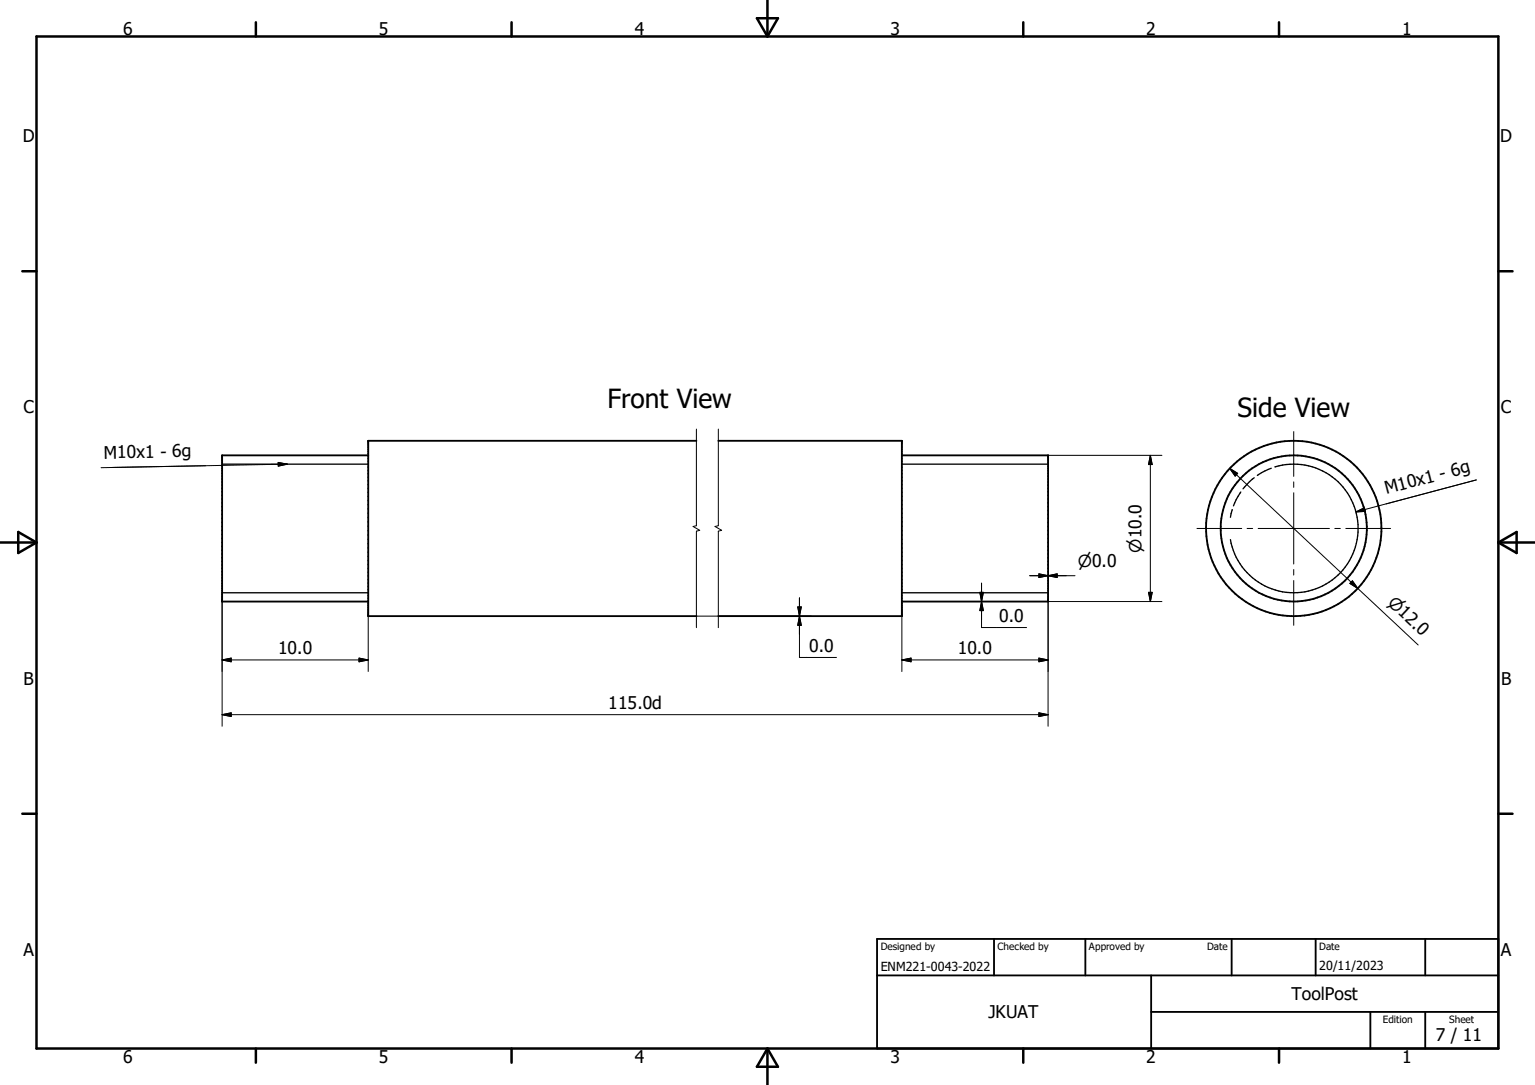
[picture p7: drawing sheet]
<svg xmlns="http://www.w3.org/2000/svg" width="297mm" height="210mm" viewBox="0 0 297 210" stroke-linecap="round" stroke-linejoin="round" font-family="sans-serif">
<g fill="none" stroke="#000" stroke-width=".36">
<path d="M71.2 88.1h-28.2v28.3h28.2M134.7 85.3h-63.5v34h63.5M139 85.3h35.5v34h-35.5M174.5 88.1h28.3v28.3h-28.3M169.7 188.8h120.2M169.7 181.7h120.2v21.3h-120.2zM192.3 181.7v7.1M210 181.7v7.1M222.7 195.9h67.2M222.7 188.8v14.2M238.3 181.7v7.1M254.6 181.7v7.1"/>
<path d="M265.2 195.9v7.1M275.8 181.7v7.1M275.8 195.9v7.1"/>
<circle cx="250.3" cy="102.3" r="14.1"/>
<circle cx="250.3" cy="102.3" r="17"/>
</g>
<path d="M43 89.8h28.2M174.5 89.8h28.3M238.4 98.7l-.3 1.4M240.1 95.2l-1.4 2.7M242.7 92.5l-.9 .7-1.3 1.4M246 90.6l-1.3 .6-1.4 .8M246.7 90.4a12.5 12.5 0 0 1 15.7 8.7 12.5 12.5 0 0 1-9.4 15.3 12.5 12.5 0 0 1-14.9-10M43 114.7h28.2M174.5 114.7h28.3" fill="none" stroke="#000" stroke-width=".25"/>
<g fill="none" stroke="#000" stroke-width=".19">
<path d="M53.8 89.5l1.8 .3-1.8 .4zM55.6 89.8l-36 .7M134.7 83.1v18.7l-.6 .1 1.3 .7-.7 .2v18.7M139 83.1v18.7l-.6 .1 1.2 .7-.6 .2v18.7M202.8 88.1h22M222.6 88.1v28.3M222.6 88.1l.3 1.8h-.7zM238 90.7l24.7 23.2M238 90.7l1.5 .9-.5 .6zM250.3 83.5v8.7M250.3 93.3v1M250.3 95.4v13.8"/>
<path d="M262.4 99.1l1.6-.8 .2 .7zM285.7 92.9l-23.3 6.2M43 116.4v24.2M71.2 116.4v13.6M134.7 119.3h22.3M154.4 117.5h.6l-.3 1.8zM154.7 119.3h.1M154.7 115.7v11.6h7.2M154.7 119.3l.3 1.7h-.6zM174.5 116.4v13.6M189.6 114.7h.7l-.4 1.7zM189.9 116.4h.1"/>
<path d="M189.9 112.9v8.6h8.7M189.9 116.4l.4 1.8h-.7zM199.2 111.4h8.8M201 111.1l3.6 .7v-.7l-3.6 .7zM202.8 111.4h.1M222.2 114.7h.7l-.3 1.7zM224.8 116.4h-22v24.2M231.6 102.3h8.7M241.3 102.3h1.1M243.4 102.3h13.8M250.3 110.2v1.1M250.3 112.4v8.6"/>
<path d="M258.3 102.3h1M260.4 102.3h8.7M261.7 112.4l1 1.5-1.5-1zM262.7 113.9l11.7 10.9M43 138.3h159.8M43 138.3l1.7-.3v.7zM43 127.7l1.7-.3v.7zM43 127.7h28.2M69.5 127.4l1.7 .3-1.7 .4zM174.5 127.7h28.3M174.5 127.7l1.8-.3v.7zM201 127.4l1.8 .3-1.8 .4z"/>
<path d="M201 138l1.8 .3-1.8 .4z"/>
</g>
<g fill="none" stroke="#000" stroke-width=".48">
<path d="M7.1 7.1h282.8v195.9h-282.8zM49.5 4.3v2.8M99 4.3v2.8M146.5 3.5h4l-2 3.6zM148.5 0v7.1M198 4.3v2.8M247.5 4.3v2.8M4.3 52.5h2.8M289.9 52.5h2.8M0 105h7.1M3.5 103l3.6 2-3.6 2zM289.9 105h7.1"/>
<path d="M289.9 105l3.6-2v4zM4.3 157.5h2.8M289.9 157.5h2.8M49.5 203v2.7M99 203v2.7M148.5 203v7M148.5 203l2 3.5h-4zM198 203v2.7M247.5 203v2.7"/>
</g>
<g fill="#000" stroke="#000" stroke-width=".19">
<path d="M53.8 89.5l1.8 .3-1.8 .4zM222.6 88.1l.3 1.8h-.7zM238 90.7l1.5 .9-.5 .6zM262.4 99.1l1.6-.8 .2 .7zM154.4 117.5h.6l-.3 1.8zM189.6 114.7h.7l-.4 1.7zM189.9 116.4l.4 1.8h-.7zM201 111.1l1.8 .3-1.8 .4zM202.8 111.4l1.8-.3v.7zM222.2 114.7h.7l-.3 1.7zM261.7 112.4l1 1.5-1.5-1zM43 138.3l1.7-.3v.7z"/>
<path d="M43 127.7l1.7-.3v.7zM69.5 127.4l1.7 .3-1.7 .4zM154.7 119.3l.3 1.7h-.6zM174.5 127.7l1.8-.3v.7zM201 138l1.8 .3-1.8 .4zM201 127.4l1.8 .3-1.8 .4z"/>
</g>
<g font-size="5.1">
<text x="117.5" y="79">Front View</text>
<text x="239.4" y="80.6">Side View</text>
</g>
<g font-size="3.4">
<text x="23.8" y="6.8">6</text>
<text x="73.3" y="6.8">5</text>
<text x="122.9" y="6.8">4</text>
<text x="172.3" y="6.8">3</text>
<text x="221.8" y="6.8">2</text>
<text x="271.3" y="6.8">1</text>
<text x="4.4" y="27.5">D</text>
<text x="290.3" y="27.5">D</text>
<text x="4.5" y="80">C</text>
<text x="290.4" y="80">C</text>
<text x="20.1" y="88.8" transform="rotate(-1 20.1 88.8)">M10x1 - 6g</text>
<text x="268.3" y="95.7" transform="rotate(-15 268.3 95.7)">M10x1 - 6g</text>
<text x="193.3" y="120.3">0.0</text>
<text x="53.8" y="126.6">10.0</text>
<text x="156.6" y="126.1">0.0</text>
<text x="185.3" y="126.6">10.0</text>
<text x="4.5" y="132.5">B</text>
<text x="117.7" y="137.2">115.0d</text>
<text x="290.4" y="132.5">B</text>
<text x="4.5" y="185">A</text>
<text x="290.4" y="185">A</text>
<text x="191.3" y="197.1">JKUAT</text>
<text x="249.9" y="193.6">ToolPost</text>
<text x="277.8" y="201.5">7 / 11</text>
<text x="23.8" y="205.7">6</text>
<text x="73.3" y="205.7">5</text>
<text x="122.9" y="205.7">4</text>
<text x="172.3" y="205.7">3</text>
<text x="221.8" y="205.7">2</text>
<text x="271.3" y="205.7">1</text>
</g>
<g font-size="3.2">
<text x="220.9" y="107" transform="rotate(-90 220.9 107)">n10.0</text>
<text x="208.5" y="109.7">n0.0</text>
<text x="268.4" y="116.8" transform="rotate(43 268.4 116.8)">n12.0</text>
</g>
<g font-size="2.4">
<text x="170.4" y="188">ENM221-0043-2022</text>
<text x="255.3" y="187.7">20/11/2023</text>
</g>
<g font-size="1.9">
<text x="170.4" y="183.9">Designed by</text>
<text x="193" y="183.9">Checked by</text>
<text x="210.7" y="183.9">Approved by</text>
<text x="233.6" y="183.9">Date</text>
<text x="255.3" y="183.9">Date</text>
<text x="267.5" y="198">Edition</text>
<text x="280.4" y="198">Sheet</text>
</g>
</svg>
